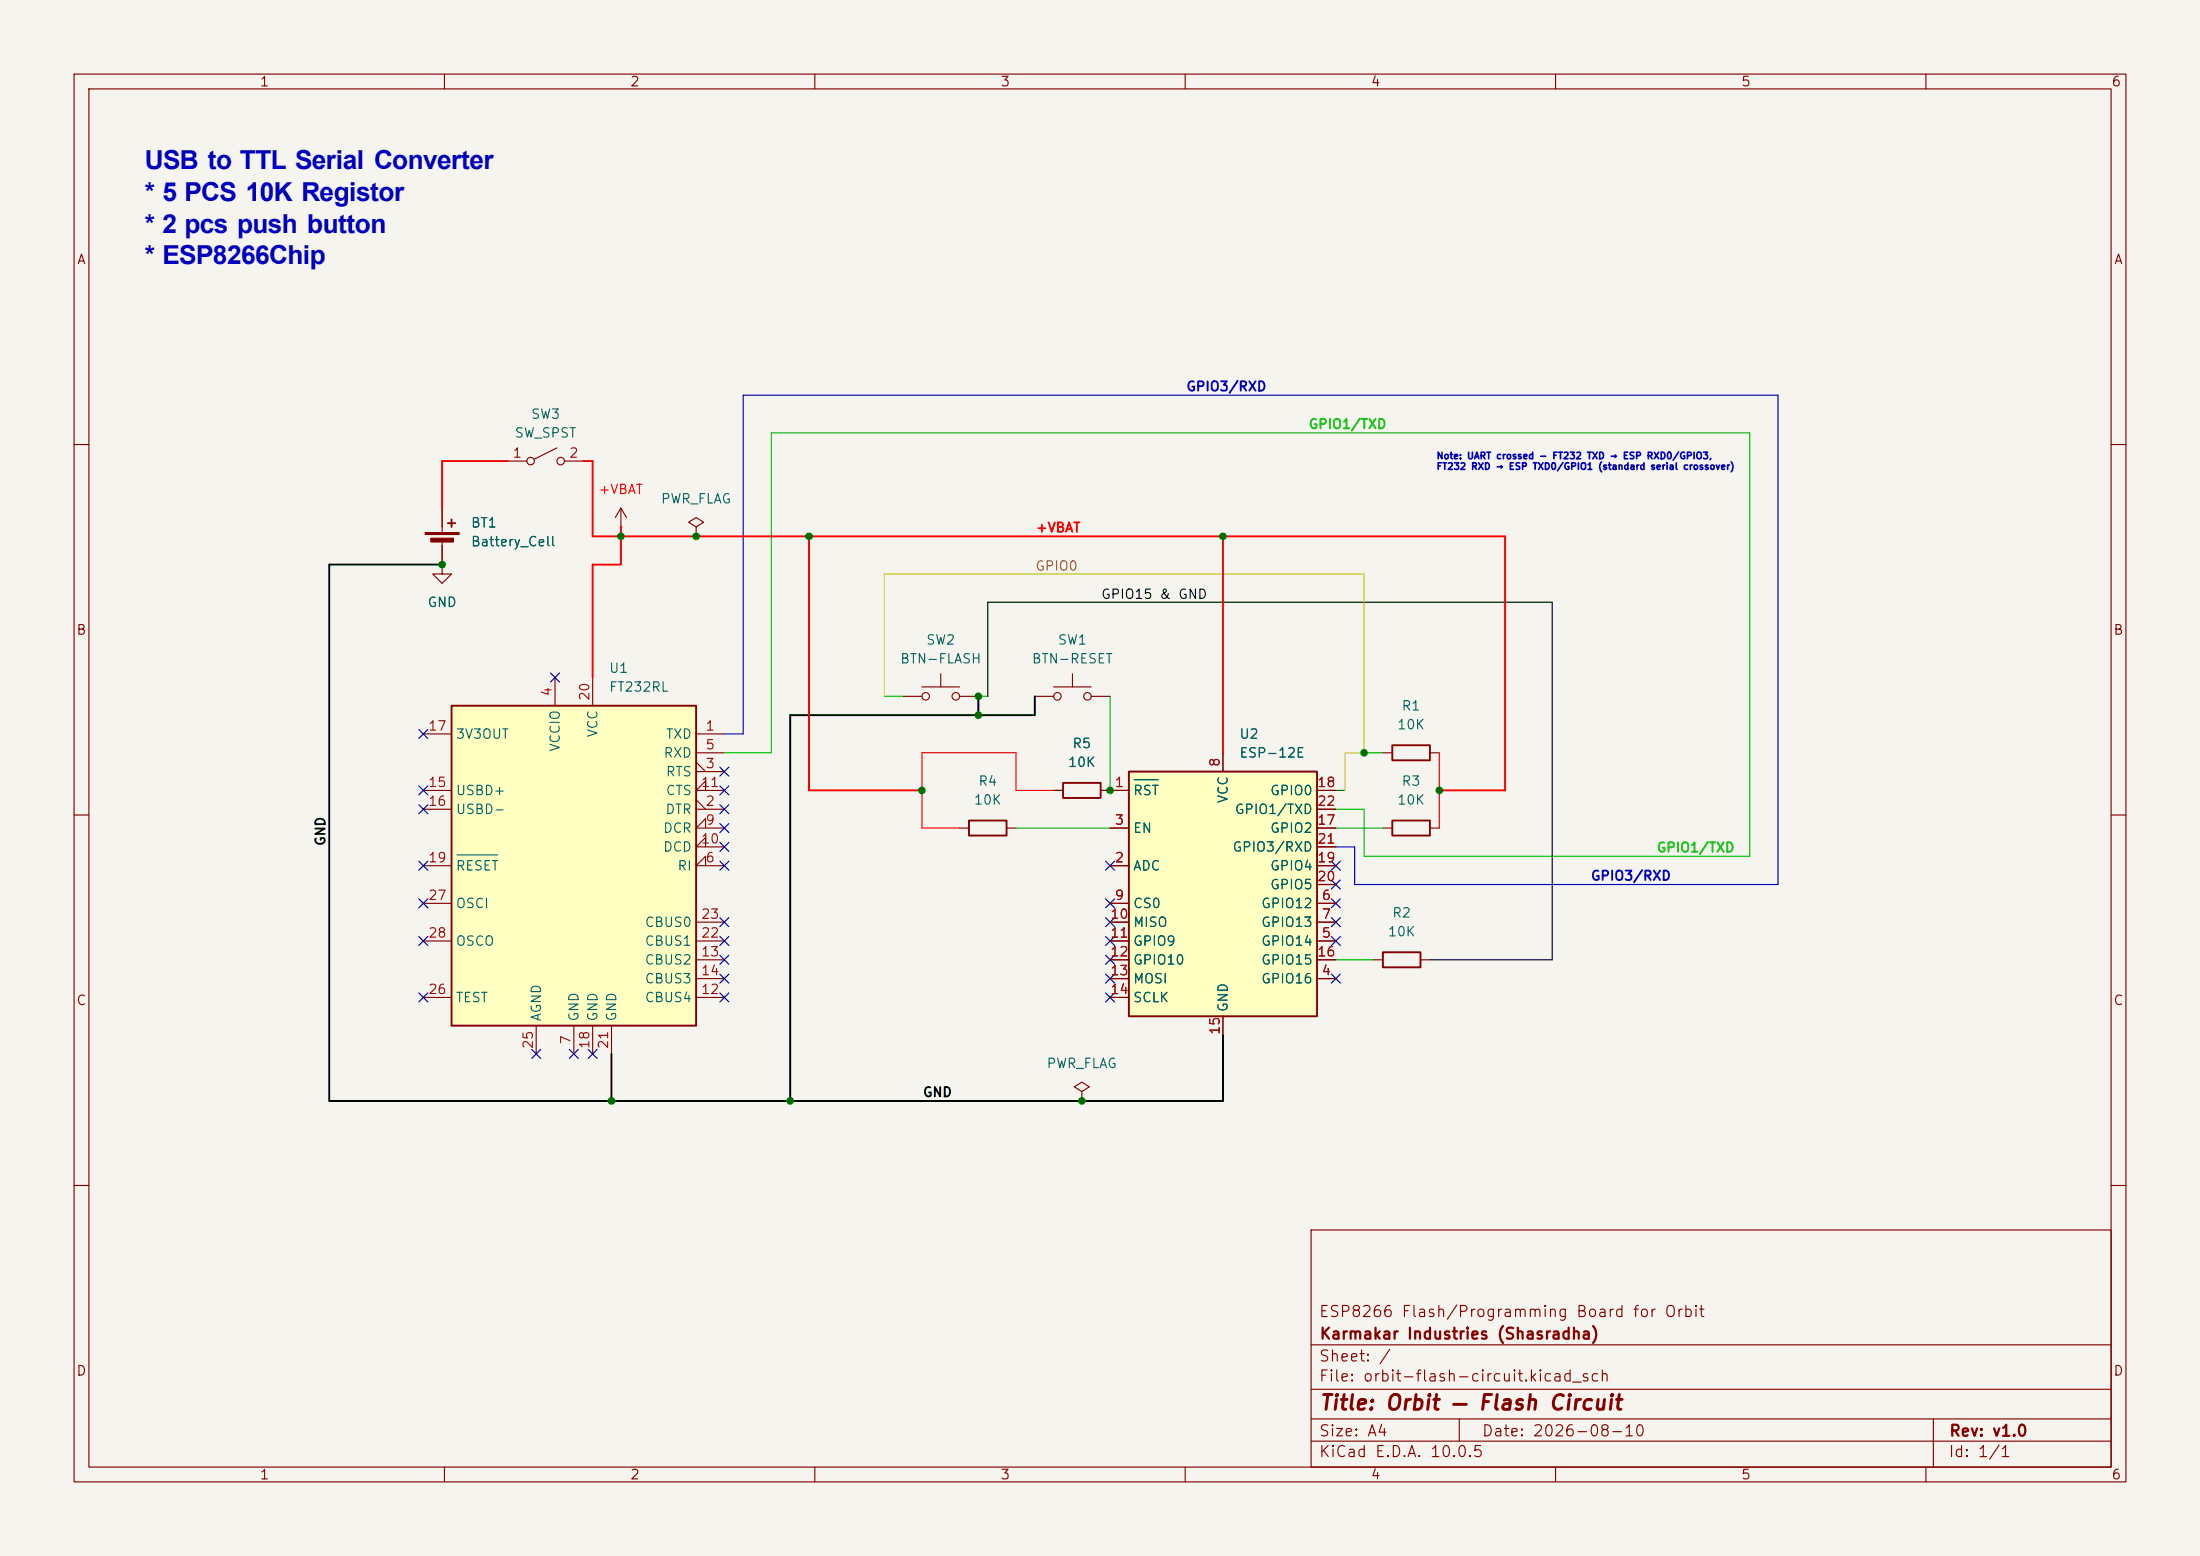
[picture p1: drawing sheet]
(kicad_sch
 (version 20260306)
 (generator "eeschema")
 (generator_version "10.0")
 (paper "A4")
 (title_block
  (title "Orbit — Flash Circuit")
  (date "2026-08-10")
  (rev "v1.0")
  (company "Karmakar Industries (Shasradha)")
  (comment 1 "ESP8266 Flash/Programming Board for Orbit"))
 (lib_symbols
  (symbol "Device:Battery_Cell"
   (pin_numbers (hide yes))
   (pin_names
    (offset 0) (hide yes)) (exclude_from_sim no) (in_bom yes) (on_board yes)
   (in_pos_files yes)
   (duplicate_pin_numbers_are_jumpers no)
   (property "Reference" "BT" (at 2.54 2.54 0) (show_name no) (do_not_autoplace no) (effects (font (size 1.27 1.27)) (justify left)))
   (property "Value" "Battery_Cell" (at 2.54 0 0) (show_name no) (do_not_autoplace no) (effects (font (size 1.27 1.27)) (justify left)))
   (property "Footprint" "" (at 0 1.524 90) (show_name no) (do_not_autoplace no) (hide yes) (effects (font (size 1.27 1.27))))
   (property "Datasheet" "" (at 0 1.524 90) (show_name no) (do_not_autoplace no) (hide yes) (effects (font (size 1.27 1.27))))
   (property "Description" "Single-cell battery" (at 0 0 0) (show_name no) (do_not_autoplace no) (hide yes) (effects (font (size 1.27 1.27))))
   (property "Sim.Device" "V" (at 0 0 0) (show_name no) (do_not_autoplace no) (hide yes) (effects (font (size 1.27 1.27))))
   (property "Sim.Type" "DC" (at 0 0 0) (show_name no) (do_not_autoplace no) (hide yes) (effects (font (size 1.27 1.27))))
   (property "Sim.Pins" "1=+ 2=-" (at 0 0 0) (show_name no) (do_not_autoplace no) (hide yes) (effects (font (size 1.27 1.27))))
   (symbol "Battery_Cell_0_1"
    (rectangle (start -2.286 1.778) (end 2.286 1.524) (stroke (width 0) (type default)) (fill (type outline)))
    (rectangle (start -1.524 1.016) (end 1.524 0.508) (stroke (width 0) (type default)) (fill (type outline)))
    (polyline (pts (xy 0 1.778) (xy 0 2.54)) (stroke (width 0) (type default)) (fill (type none)))
    (polyline (pts (xy 0 0.762) (xy 0 0)) (stroke (width 0) (type default)) (fill (type none)))
    (polyline (pts (xy 0.762 3.048) (xy 1.778 3.048)) (stroke (width 0.254) (type default)) (fill (type none)))
    (polyline (pts (xy 1.27 3.556) (xy 1.27 2.54)) (stroke (width 0.254) (type default)) (fill (type none))))
   (symbol "Battery_Cell_1_1"
    (pin passive line (at 0 5.08 270) (length 2.54) (name "+" (effects (font (size 1.27 1.27)))) (number "1" (effects (font (size 1.27 1.27)))))
    (pin passive line (at 0 -2.54 90) (length 2.54) (name "-" (effects (font (size 1.27 1.27)))) (number "2" (effects (font (size 1.27 1.27))))))
   (embedded_fonts no))
  (symbol "Device:R"
   (pin_numbers (hide yes))
   (pin_names
    (offset 0)) (exclude_from_sim no) (in_bom yes) (on_board yes)
   (in_pos_files yes)
   (duplicate_pin_numbers_are_jumpers no)
   (property "Reference" "R" (at 2.032 0 90) (show_name no) (do_not_autoplace no) (effects (font (size 1.27 1.27))))
   (property "Value" "R" (at 0 0 90) (show_name no) (do_not_autoplace no) (effects (font (size 1.27 1.27))))
   (property "Footprint" "" (at -1.778 0 90) (show_name no) (do_not_autoplace no) (hide yes) (effects (font (size 1.27 1.27))))
   (property "Datasheet" "" (at 0 0 0) (show_name no) (do_not_autoplace no) (hide yes) (effects (font (size 1.27 1.27))))
   (property "Description" "Resistor" (at 0 0 0) (show_name no) (do_not_autoplace no) (hide yes) (effects (font (size 1.27 1.27))))
   (symbol "R_0_1"
    (rectangle (start -1.016 -2.54) (end 1.016 2.54) (stroke (width 0.254) (type default)) (fill (type none))))
   (symbol "R_1_1"
    (pin passive line (at 0 3.81 270) (length 1.27) (name "" (effects (font (size 1.27 1.27)))) (number "1" (effects (font (size 1.27 1.27)))))
    (pin passive line (at 0 -3.81 90) (length 1.27) (name "" (effects (font (size 1.27 1.27)))) (number "2" (effects (font (size 1.27 1.27))))))
   (embedded_fonts no))
  (symbol "Interface_USB:FT232RL" (exclude_from_sim no) (in_bom yes) (on_board yes)
   (in_pos_files yes)
   (duplicate_pin_numbers_are_jumpers no)
   (property "Reference" "U" (at -16.51 22.86 0) (show_name no) (do_not_autoplace no) (effects (font (size 1.27 1.27)) (justify left)))
   (property "Value" "FT232RL" (at 10.16 22.86 0) (show_name no) (do_not_autoplace no) (effects (font (size 1.27 1.27)) (justify left)))
   (property "Footprint" "Package_SO:SSOP-28_5.3x10.2mm_P0.65mm" (at 27.94 -22.86 0) (show_name no) (do_not_autoplace no) (hide yes) (effects (font (size 1.27 1.27))))
   (property "Datasheet" "https://www.ftdichip.com/Support/Documents/DataSheets/ICs/DS_FT232R.pdf" (at 0 0 0) (show_name no) (do_not_autoplace no) (hide yes) (effects (font (size 1.27 1.27))))
   (property "Description" "USB to Serial Interface, SSOP-28" (at 0 0 0) (show_name no) (do_not_autoplace no) (hide yes) (effects (font (size 1.27 1.27))))
   (symbol "FT232RL_0_1"
    (rectangle (start -16.51 21.59) (end 16.51 -21.59) (stroke (width 0.254) (type default)) (fill (type background))))
   (symbol "FT232RL_1_1"
    (pin output line (at 20.32 17.78 180) (length 3.81) (name "TXD" (effects (font (size 1.27 1.27)))) (number "1" (effects (font (size 1.27 1.27)))))
    (pin output output_low (at 20.32 7.62 180) (length 3.81) (name "DTR" (effects (font (size 1.27 1.27)))) (number "2" (effects (font (size 1.27 1.27)))))
    (pin output output_low (at 20.32 12.7 180) (length 3.81) (name "RTS" (effects (font (size 1.27 1.27)))) (number "3" (effects (font (size 1.27 1.27)))))
    (pin power_in line (at -2.54 25.4 270) (length 3.81) (name "VCCIO" (effects (font (size 1.27 1.27)))) (number "4" (effects (font (size 1.27 1.27)))))
    (pin input line (at 20.32 15.24 180) (length 3.81) (name "RXD" (effects (font (size 1.27 1.27)))) (number "5" (effects (font (size 1.27 1.27)))))
    (pin input input_low (at 20.32 0 180) (length 3.81) (name "RI" (effects (font (size 1.27 1.27)))) (number "6" (effects (font (size 1.27 1.27)))))
    (pin power_in line (at 0 -25.4 90) (length 3.81) (name "GND" (effects (font (size 1.27 1.27)))) (number "7" (effects (font (size 1.27 1.27)))))
    (pin input input_low (at 20.32 5.08 180) (length 3.81) (name "DCR" (effects (font (size 1.27 1.27)))) (number "9" (effects (font (size 1.27 1.27)))))
    (pin input input_low (at 20.32 2.54 180) (length 3.81) (name "DCD" (effects (font (size 1.27 1.27)))) (number "10" (effects (font (size 1.27 1.27)))))
    (pin input input_low (at 20.32 10.16 180) (length 3.81) (name "CTS" (effects (font (size 1.27 1.27)))) (number "11" (effects (font (size 1.27 1.27)))))
    (pin bidirectional line (at 20.32 -17.78 180) (length 3.81) (name "CBUS4" (effects (font (size 1.27 1.27)))) (number "12" (effects (font (size 1.27 1.27)))))
    (pin bidirectional line (at 20.32 -12.7 180) (length 3.81) (name "CBUS2" (effects (font (size 1.27 1.27)))) (number "13" (effects (font (size 1.27 1.27)))))
    (pin bidirectional line (at 20.32 -15.24 180) (length 3.81) (name "CBUS3" (effects (font (size 1.27 1.27)))) (number "14" (effects (font (size 1.27 1.27)))))
    (pin bidirectional line (at -20.32 10.16 0) (length 3.81) (name "USBD+" (effects (font (size 1.27 1.27)))) (number "15" (effects (font (size 1.27 1.27)))))
    (pin bidirectional line (at -20.32 7.62 0) (length 3.81) (name "USBD-" (effects (font (size 1.27 1.27)))) (number "16" (effects (font (size 1.27 1.27)))))
    (pin power_out line (at -20.32 17.78 0) (length 3.81) (name "3V3OUT" (effects (font (size 1.27 1.27)))) (number "17" (effects (font (size 1.27 1.27)))))
    (pin power_in line (at 2.54 -25.4 90) (length 3.81) (name "GND" (effects (font (size 1.27 1.27)))) (number "18" (effects (font (size 1.27 1.27)))))
    (pin input line (at -20.32 0 0) (length 3.81) (name "~{RESET}" (effects (font (size 1.27 1.27)))) (number "19" (effects (font (size 1.27 1.27)))))
    (pin power_in line (at 2.54 25.4 270) (length 3.81) (name "VCC" (effects (font (size 1.27 1.27)))) (number "20" (effects (font (size 1.27 1.27)))))
    (pin power_in line (at 5.08 -25.4 90) (length 3.81) (name "GND" (effects (font (size 1.27 1.27)))) (number "21" (effects (font (size 1.27 1.27)))))
    (pin bidirectional line (at 20.32 -10.16 180) (length 3.81) (name "CBUS1" (effects (font (size 1.27 1.27)))) (number "22" (effects (font (size 1.27 1.27)))))
    (pin bidirectional line (at 20.32 -7.62 180) (length 3.81) (name "CBUS0" (effects (font (size 1.27 1.27)))) (number "23" (effects (font (size 1.27 1.27)))))
    (pin power_in line (at -5.08 -25.4 90) (length 3.81) (name "AGND" (effects (font (size 1.27 1.27)))) (number "25" (effects (font (size 1.27 1.27)))))
    (pin input line (at -20.32 -17.78 0) (length 3.81) (name "TEST" (effects (font (size 1.27 1.27)))) (number "26" (effects (font (size 1.27 1.27)))))
    (pin input line (at -20.32 -5.08 0) (length 3.81) (name "OSCI" (effects (font (size 1.27 1.27)))) (number "27" (effects (font (size 1.27 1.27)))))
    (pin output line (at -20.32 -10.16 0) (length 3.81) (name "OSCO" (effects (font (size 1.27 1.27)))) (number "28" (effects (font (size 1.27 1.27))))))
   (embedded_fonts no))
  (symbol "RF_Module:ESP-12E" (exclude_from_sim no) (in_bom yes) (on_board yes)
   (in_pos_files yes)
   (duplicate_pin_numbers_are_jumpers no)
   (property "Reference" "U" (at -12.7 19.05 0) (show_name no) (do_not_autoplace no) (effects (font (size 1.27 1.27)) (justify left)))
   (property "Value" "ESP-12E" (at 12.7 19.05 0) (show_name no) (do_not_autoplace no) (effects (font (size 1.27 1.27)) (justify right)))
   (property "Footprint" "RF_Module:ESP-12E" (at 0 0 0) (show_name no) (do_not_autoplace no) (hide yes) (effects (font (size 1.27 1.27))))
   (property "Datasheet" "http://wiki.ai-thinker.com/_media/esp8266/esp8266_series_modules_user_manual_v1.1.pdf" (at -8.89 2.54 0) (show_name no) (do_not_autoplace no) (hide yes) (effects (font (size 1.27 1.27))))
   (property "Description" "802.11 b/g/n Wi-Fi Module" (at 0 0 0) (show_name no) (do_not_autoplace no) (hide yes) (effects (font (size 1.27 1.27))))
   (symbol "ESP-12E_0_1"
    (rectangle (start -12.7 17.78) (end 12.7 -15.24) (stroke (width 0.254) (type default)) (fill (type background))))
   (symbol "ESP-12E_1_1"
    (pin input line (at -15.24 15.24 0) (length 2.54) (name "~{RST}" (effects (font (size 1.27 1.27)))) (number "1" (effects (font (size 1.27 1.27)))))
    (pin input line (at -15.24 5.08 0) (length 2.54) (name "ADC" (effects (font (size 1.27 1.27)))) (number "2" (effects (font (size 1.27 1.27)))))
    (pin input line (at -15.24 10.16 0) (length 2.54) (name "EN" (effects (font (size 1.27 1.27)))) (number "3" (effects (font (size 1.27 1.27)))))
    (pin bidirectional line (at 15.24 -10.16 180) (length 2.54) (name "GPIO16" (effects (font (size 1.27 1.27)))) (number "4" (effects (font (size 1.27 1.27)))))
    (pin bidirectional line (at 15.24 -5.08 180) (length 2.54) (name "GPIO14" (effects (font (size 1.27 1.27)))) (number "5" (effects (font (size 1.27 1.27)))))
    (pin bidirectional line (at 15.24 0 180) (length 2.54) (name "GPIO12" (effects (font (size 1.27 1.27)))) (number "6" (effects (font (size 1.27 1.27)))))
    (pin bidirectional line (at 15.24 -2.54 180) (length 2.54) (name "GPIO13" (effects (font (size 1.27 1.27)))) (number "7" (effects (font (size 1.27 1.27)))))
    (pin power_in line (at 0 20.32 270) (length 2.54) (name "VCC" (effects (font (size 1.27 1.27)))) (number "8" (effects (font (size 1.27 1.27)))))
    (pin input line (at -15.24 0 0) (length 2.54) (name "CS0" (effects (font (size 1.27 1.27)))) (number "9" (effects (font (size 1.27 1.27)))))
    (pin bidirectional line (at -15.24 -2.54 0) (length 2.54) (name "MISO" (effects (font (size 1.27 1.27)))) (number "10" (effects (font (size 1.27 1.27)))))
    (pin bidirectional line (at -15.24 -5.08 0) (length 2.54) (name "GPIO9" (effects (font (size 1.27 1.27)))) (number "11" (effects (font (size 1.27 1.27)))))
    (pin bidirectional line (at -15.24 -7.62 0) (length 2.54) (name "GPIO10" (effects (font (size 1.27 1.27)))) (number "12" (effects (font (size 1.27 1.27)))))
    (pin bidirectional line (at -15.24 -10.16 0) (length 2.54) (name "MOSI" (effects (font (size 1.27 1.27)))) (number "13" (effects (font (size 1.27 1.27)))))
    (pin bidirectional line (at -15.24 -12.7 0) (length 2.54) (name "SCLK" (effects (font (size 1.27 1.27)))) (number "14" (effects (font (size 1.27 1.27)))))
    (pin power_in line (at 0 -17.78 90) (length 2.54) (name "GND" (effects (font (size 1.27 1.27)))) (number "15" (effects (font (size 1.27 1.27)))))
    (pin bidirectional line (at 15.24 -7.62 180) (length 2.54) (name "GPIO15" (effects (font (size 1.27 1.27)))) (number "16" (effects (font (size 1.27 1.27)))))
    (pin bidirectional line (at 15.24 10.16 180) (length 2.54) (name "GPIO2" (effects (font (size 1.27 1.27)))) (number "17" (effects (font (size 1.27 1.27)))))
    (pin bidirectional line (at 15.24 15.24 180) (length 2.54) (name "GPIO0" (effects (font (size 1.27 1.27)))) (number "18" (effects (font (size 1.27 1.27)))))
    (pin bidirectional line (at 15.24 5.08 180) (length 2.54) (name "GPIO4" (effects (font (size 1.27 1.27)))) (number "19" (effects (font (size 1.27 1.27)))))
    (pin bidirectional line (at 15.24 2.54 180) (length 2.54) (name "GPIO5" (effects (font (size 1.27 1.27)))) (number "20" (effects (font (size 1.27 1.27)))))
    (pin bidirectional line (at 15.24 7.62 180) (length 2.54) (name "GPIO3/RXD" (effects (font (size 1.27 1.27)))) (number "21" (effects (font (size 1.27 1.27)))))
    (pin bidirectional line (at 15.24 12.7 180) (length 2.54) (name "GPIO1/TXD" (effects (font (size 1.27 1.27)))) (number "22" (effects (font (size 1.27 1.27))))))
   (embedded_fonts no))
  (symbol "Switch:SW_Push"
   (pin_numbers (hide yes))
   (pin_names
    (offset 1.016) (hide yes)) (exclude_from_sim no) (in_bom yes) (on_board yes)
   (in_pos_files yes)
   (duplicate_pin_numbers_are_jumpers no)
   (property "Reference" "SW" (at 1.27 2.54 0) (show_name no) (do_not_autoplace no) (effects (font (size 1.27 1.27)) (justify left)))
   (property "Value" "SW_Push" (at 0 -1.524 0) (show_name no) (do_not_autoplace no) (effects (font (size 1.27 1.27))))
   (property "Footprint" "" (at 0 5.08 0) (show_name no) (do_not_autoplace no) (hide yes) (effects (font (size 1.27 1.27))))
   (property "Datasheet" "" (at 0 5.08 0) (show_name no) (do_not_autoplace no) (hide yes) (effects (font (size 1.27 1.27))))
   (property "Description" "Push button switch, generic, two pins" (at 0 0 0) (show_name no) (do_not_autoplace no) (hide yes) (effects (font (size 1.27 1.27))))
   (symbol "SW_Push_0_1"
    (circle (center -2.032 0) (radius 0.508) (stroke (width 0) (type default)) (fill (type none)))
    (polyline (pts (xy 0 1.27) (xy 0 3.048)) (stroke (width 0) (type default)) (fill (type none)))
    (circle (center 2.032 0) (radius 0.508) (stroke (width 0) (type default)) (fill (type none)))
    (polyline (pts (xy 2.54 1.27) (xy -2.54 1.27)) (stroke (width 0) (type default)) (fill (type none)))
    (pin passive line (at -5.08 0 0) (length 2.54) (name "1" (effects (font (size 1.27 1.27)))) (number "1" (effects (font (size 1.27 1.27)))))
    (pin passive line (at 5.08 0 180) (length 2.54) (name "2" (effects (font (size 1.27 1.27)))) (number "2" (effects (font (size 1.27 1.27))))))
   (embedded_fonts no))
  (symbol "Switch:SW_SPST"
   (pin_names
    (offset 0) (hide yes)) (exclude_from_sim no) (in_bom yes) (on_board yes)
   (in_pos_files yes)
   (duplicate_pin_numbers_are_jumpers no)
   (property "Reference" "SW" (at 0 3.175 0) (show_name no) (do_not_autoplace no) (effects (font (size 1.27 1.27))))
   (property "Value" "SW_SPST" (at 0 -2.54 0) (show_name no) (do_not_autoplace no) (effects (font (size 1.27 1.27))))
   (property "Footprint" "" (at 0 0 0) (show_name no) (do_not_autoplace no) (hide yes) (effects (font (size 1.27 1.27))))
   (property "Datasheet" "" (at 0 0 0) (show_name no) (do_not_autoplace no) (hide yes) (effects (font (size 1.27 1.27))))
   (property "Description" "Single Pole Single Throw (SPST) switch" (at 0 0 0) (show_name no) (do_not_autoplace no) (hide yes) (effects (font (size 1.27 1.27))))
   (symbol "SW_SPST_0_0"
    (circle (center -2.032 0) (radius 0.508) (stroke (width 0) (type default)) (fill (type none)))
    (polyline (pts (xy -1.524 0.254) (xy 1.524 1.778)) (stroke (width 0) (type default)) (fill (type none)))
    (circle (center 2.032 0) (radius 0.508) (stroke (width 0) (type default)) (fill (type none))))
   (symbol "SW_SPST_1_1"
    (pin passive line (at -5.08 0 0) (length 2.54) (name "A" (effects (font (size 1.27 1.27)))) (number "1" (effects (font (size 1.27 1.27)))))
    (pin passive line (at 5.08 0 180) (length 2.54) (name "B" (effects (font (size 1.27 1.27)))) (number "2" (effects (font (size 1.27 1.27))))))
   (embedded_fonts no))
  (symbol "power:+3.3V"
   (power global)
   (pin_numbers (hide yes))
   (pin_names
    (offset 0) (hide yes)) (exclude_from_sim no) (in_bom yes) (on_board yes)
   (in_pos_files yes)
   (duplicate_pin_numbers_are_jumpers no)
   (property "Reference" "#PWR" (at 0 -3.81 0) (show_name no) (do_not_autoplace no) (hide yes) (effects (font (size 1.27 1.27))))
   (property "Value" "+3.3V" (at 0 3.556 0) (show_name no) (do_not_autoplace no) (effects (font (size 1.27 1.27))))
   (property "Footprint" "" (at 0 0 0) (show_name no) (do_not_autoplace no) (hide yes) (effects (font (size 1.27 1.27))))
   (property "Datasheet" "" (at 0 0 0) (show_name no) (do_not_autoplace no) (hide yes) (effects (font (size 1.27 1.27))))
   (property "Description" "Power symbol creates a global label with name \"+3.3V\"" (at 0 0 0) (show_name no) (do_not_autoplace no) (hide yes) (effects (font (size 1.27 1.27))))
   (symbol "+3.3V_0_1"
    (polyline (pts (xy -0.762 1.27) (xy 0 2.54)) (stroke (width 0) (type default)) (fill (type none)))
    (polyline (pts (xy 0 2.54) (xy 0.762 1.27)) (stroke (width 0) (type default)) (fill (type none)))
    (polyline (pts (xy 0 0) (xy 0 2.54)) (stroke (width 0) (type default)) (fill (type none))))
   (symbol "+3.3V_1_1"
    (pin power_in line (at 0 0 90) (length 0) (name "" (effects (font (size 1.27 1.27)))) (number "1" (effects (font (size 1.27 1.27))))))
   (embedded_fonts no))
  (symbol "power:GND"
   (power global)
   (pin_numbers (hide yes))
   (pin_names
    (offset 0) (hide yes)) (exclude_from_sim no) (in_bom yes) (on_board yes)
   (in_pos_files yes)
   (duplicate_pin_numbers_are_jumpers no)
   (property "Reference" "#PWR" (at 0 -6.35 0) (show_name no) (do_not_autoplace no) (hide yes) (effects (font (size 1.27 1.27))))
   (property "Value" "GND" (at 0 -3.81 0) (show_name no) (do_not_autoplace no) (effects (font (size 1.27 1.27))))
   (property "Footprint" "" (at 0 0 0) (show_name no) (do_not_autoplace no) (hide yes) (effects (font (size 1.27 1.27))))
   (property "Datasheet" "" (at 0 0 0) (show_name no) (do_not_autoplace no) (hide yes) (effects (font (size 1.27 1.27))))
   (property "Description" "Power symbol creates a global label with name \"GND\" , ground" (at 0 0 0) (show_name no) (do_not_autoplace no) (hide yes) (effects (font (size 1.27 1.27))))
   (symbol "GND_0_1"
    (polyline (pts (xy 0 0) (xy 0 -1.27) (xy 1.27 -1.27) (xy 0 -2.54) (xy -1.27 -1.27) (xy 0 -1.27)) (stroke (width 0) (type default)) (fill (type none))))
   (symbol "GND_1_1"
    (pin power_in line (at 0 0 270) (length 0) (name "" (effects (font (size 1.27 1.27)))) (number "1" (effects (font (size 1.27 1.27))))))
   (embedded_fonts no))
  (symbol "power:PWR_FLAG"
   (power global)
   (pin_numbers (hide yes))
   (pin_names
    (offset 0) (hide yes)) (exclude_from_sim no) (in_bom yes) (on_board yes)
   (in_pos_files yes)
   (duplicate_pin_numbers_are_jumpers no)
   (property "Reference" "#FLG" (at 0 1.905 0) (show_name no) (do_not_autoplace no) (hide yes) (effects (font (size 1.27 1.27))))
   (property "Value" "PWR_FLAG" (at 0 3.81 0) (show_name no) (do_not_autoplace no) (effects (font (size 1.27 1.27))))
   (property "Footprint" "" (at 0 0 0) (show_name no) (do_not_autoplace no) (hide yes) (effects (font (size 1.27 1.27))))
   (property "Datasheet" "" (at 0 0 0) (show_name no) (do_not_autoplace no) (hide yes) (effects (font (size 1.27 1.27))))
   (property "Description" "Special symbol for telling ERC where power comes from" (at 0 0 0) (show_name no) (do_not_autoplace no) (hide yes) (effects (font (size 1.27 1.27))))
   (symbol "PWR_FLAG_0_0"
    (pin power_out line (at 0 0 90) (length 0) (name "" (effects (font (size 1.27 1.27)))) (number "1" (effects (font (size 1.27 1.27))))))
   (symbol "PWR_FLAG_0_1"
    (polyline (pts (xy 0 0) (xy 0 1.27) (xy -1.016 1.905) (xy 0 2.54) (xy 1.016 1.905) (xy 0 1.27)) (stroke (width 0) (type default)) (fill (type none))))
   (embedded_fonts no)))
 (text "USB to TTL Serial Converter\n* 5 PCS 10K Registor\n* 2 pcs push button\n* ESP8266Chip"
  (exclude_from_sim no)
  (at 19.558 28.956 0)
  (effects (font
    (face "Arial") (size 2.54 2.54) (thickness 0.254)
    (bold yes)) (justify left)))
 (text "Note: UART crossed - FT232 TXD → ESP RXD0/GPIO3, \nFT232 RXD → ESP TXD0/GPIO1 (standard serial crossover)"
  (exclude_from_sim no)
  (at 193.802 62.484 0)
  (effects (font (size 0.889 0.889) (thickness 0.254)
    (bold yes)) (justify left)))
 (junction
  (at 109.22 72.39)
  (diameter 0)
  (color 0 0 0 0))
 (junction
  (at 132.08 96.52)
  (diameter 0)
  (color 0 0 0 0))
 (junction
  (at 184.15 101.6)
  (diameter 0)
  (color 0 0 0 0))
 (junction
  (at 106.68 148.59)
  (diameter 0)
  (color 0 0 0 0))
 (junction
  (at 194.31 106.68)
  (diameter 0)
  (color 0 0 0 0))
 (junction
  (at 82.55 148.59)
  (diameter 0)
  (color 0 0 0 0))
 (junction
  (at 149.86 106.68)
  (diameter 0)
  (color 0 0 0 0))
 (junction
  (at 132.08 93.98)
  (diameter 0)
  (color 0 0 0 0))
 (junction
  (at 83.82 72.39)
  (diameter 0)
  (color 0 0 0 0))
 (junction
  (at 124.46 106.68)
  (diameter 0)
  (color 0 0 0 0))
 (junction
  (at 93.98 72.39)
  (diameter 0)
  (color 0 0 0 0))
 (junction
  (at 165.1 72.39)
  (diameter 0)
  (color 0 0 0 0))
 (junction
  (at 146.05 148.59)
  (diameter 0)
  (color 0 0 0 0))
 (junction
  (at 59.69 76.2)
  (diameter 0)
  (color 0 0 0 0))
 (no_connect
  (at 74.93 91.44))
 (no_connect
  (at 180.34 127))
 (no_connect
  (at 149.86 116.84))
 (no_connect
  (at 180.34 132.08))
 (no_connect
  (at 57.15 116.84))
 (no_connect
  (at 57.15 127))
 (no_connect
  (at 97.79 104.14))
 (no_connect
  (at 72.39 142.24))
 (no_connect
  (at 57.15 109.22))
 (no_connect
  (at 57.15 134.62))
 (no_connect
  (at 97.79 106.68))
 (no_connect
  (at 97.79 132.08))
 (no_connect
  (at 180.34 124.46))
 (no_connect
  (at 180.34 116.84))
 (no_connect
  (at 97.79 127))
 (no_connect
  (at 57.15 106.68))
 (no_connect
  (at 149.86 121.92))
 (no_connect
  (at 97.79 124.46))
 (no_connect
  (at 77.47 142.24))
 (no_connect
  (at 97.79 109.22))
 (no_connect
  (at 57.15 99.06))
 (no_connect
  (at 57.15 121.92))
 (no_connect
  (at 97.79 116.84))
 (no_connect
  (at 149.86 127))
 (no_connect
  (at 149.86 124.46))
 (no_connect
  (at 149.86 129.54))
 (no_connect
  (at 80.01 142.24))
 (no_connect
  (at 97.79 134.62))
 (no_connect
  (at 97.79 111.76))
 (no_connect
  (at 97.79 114.3))
 (no_connect
  (at 180.34 119.38))
 (no_connect
  (at 180.34 121.92))
 (no_connect
  (at 149.86 134.62))
 (no_connect
  (at 97.79 129.54))
 (no_connect
  (at 149.86 132.08))
 (wire
  (pts (xy 194.31 101.6) (xy 194.31 106.68))
  (stroke (width 0) (type default) (color 255 0 0 1)))
 (wire
  (pts (xy 83.82 76.2) (xy 83.82 72.39))
  (stroke (width 0.254) (type default) (color 255 0 0 1)))
 (wire
  (pts (xy 184.15 101.6) (xy 186.69 101.6))
  (stroke (width 0) (type default)))
 (wire
  (pts (xy 132.08 93.98) (xy 132.08 96.52))
  (stroke (width 0.254) (type default) (color 0 0 0 1)))
 (wire
  (pts (xy 193.04 129.54) (xy 209.55 129.54))
  (stroke (width 0) (type default) (color 0 0 0 1)))
 (wire
  (pts (xy 165.1 148.59) (xy 146.05 148.59))
  (stroke (width 0.254) (type default) (color 0 0 0 1)))
 (wire
  (pts (xy 59.69 68.58) (xy 59.69 62.23))
  (stroke (width 0.254) (type default) (color 255 0 0 1)))
 (wire
  (pts (xy 181.61 101.6) (xy 181.61 106.68))
  (stroke (width 0) (type default) (color 194 194 0 1)))
 (wire
  (pts (xy 59.69 62.23) (xy 68.58 62.23))
  (stroke (width 0.254) (type default) (color 255 0 0 1)))
 (wire
  (pts (xy 124.46 106.68) (xy 124.46 111.76))
  (stroke (width 0) (type default) (color 255 0 0 1)))
 (wire
  (pts (xy 119.38 93.98) (xy 119.38 77.47))
  (stroke (width 0) (type default) (color 194 194 0 1)))
 (wire
  (pts (xy 133.35 81.28) (xy 133.35 93.98))
  (stroke (width 0) (type default) (color 0 0 0 1)))
 (wire
  (pts (xy 240.03 53.34) (xy 240.03 119.38))
  (stroke (width 0) (type default) (color 0 0 194 1)))
 (wire
  (pts (xy 194.31 106.68) (xy 194.31 111.76))
  (stroke (width 0) (type default) (color 255 0 0 1)))
 (wire
  (pts (xy 137.16 101.6) (xy 124.46 101.6))
  (stroke (width 0) (type default) (color 255 0 0 1)))
 (wire
  (pts (xy 184.15 115.57) (xy 236.22 115.57))
  (stroke (width 0) (type default) (color 0 194 0 1)))
 (wire
  (pts (xy 97.79 101.6) (xy 104.14 101.6))
  (stroke (width 0) (type default) (color 0 194 0 1)))
 (wire
  (pts (xy 184.15 77.47) (xy 184.15 101.6))
  (stroke (width 0) (type default) (color 194 194 0 1)))
 (wire
  (pts (xy 80.01 76.2) (xy 83.82 76.2))
  (stroke (width 0.254) (type default) (color 255 0 0 1)))
 (wire
  (pts (xy 137.16 106.68) (xy 137.16 101.6))
  (stroke (width 0) (type default) (color 255 0 0 1)))
 (wire
  (pts (xy 100.33 99.06) (xy 100.33 53.34))
  (stroke (width 0) (type default) (color 0 0 194 1)))
 (wire
  (pts (xy 80.01 62.23) (xy 78.74 62.23))
  (stroke (width 0.254) (type default) (color 255 0 0 1)))
 (wire
  (pts (xy 203.2 72.39) (xy 203.2 106.68))
  (stroke (width 0.254) (type default) (color 255 0 0 1)))
 (wire
  (pts (xy 121.92 93.98) (xy 119.38 93.98))
  (stroke (width 0) (type default)))
 (wire
  (pts (xy 80.01 91.44) (xy 80.01 76.2))
  (stroke (width 0.254) (type default) (color 255 0 0 1)))
 (wire
  (pts (xy 109.22 106.68) (xy 124.46 106.68))
  (stroke (width 0.254) (type default) (color 255 0 0 1)))
 (wire
  (pts (xy 106.68 96.52) (xy 132.08 96.52))
  (stroke (width 0.254) (type default) (color 0 0 0 1)))
 (wire
  (pts (xy 181.61 106.68) (xy 180.34 106.68))
  (stroke (width 0) (type default)))
 (wire
  (pts (xy 184.15 109.22) (xy 180.34 109.22))
  (stroke (width 0) (type default) (color 0 194 0 1)))
 (wire
  (pts (xy 83.82 72.39) (xy 83.82 71.12))
  (stroke (width 0.254) (type default) (color 255 0 0 1)))
 (wire
  (pts (xy 83.82 72.39) (xy 93.98 72.39))
  (stroke (width 0.254) (type default) (color 255 0 0 1)))
 (wire
  (pts (xy 181.61 101.6) (xy 184.15 101.6))
  (stroke (width 0) (type default) (color 194 194 0 1)))
 (wire
  (pts (xy 165.1 72.39) (xy 203.2 72.39))
  (stroke (width 0.254) (type default) (color 255 0 0 1)))
 (wire
  (pts (xy 44.45 76.2) (xy 59.69 76.2))
  (stroke (width 0.254) (type default) (color 0 0 0 1)))
 (wire
  (pts (xy 182.88 119.38) (xy 182.88 114.3))
  (stroke (width 0) (type default) (color 0 0 194 1)))
 (wire
  (pts (xy 106.68 96.52) (xy 106.68 148.59))
  (stroke (width 0.254) (type default) (color 0 0 0 1)))
 (wire
  (pts (xy 180.34 129.54) (xy 185.42 129.54))
  (stroke (width 0) (type default)))
 (wire
  (pts (xy 146.05 148.59) (xy 106.68 148.59))
  (stroke (width 0.254) (type default) (color 0 0 0 1)))
 (wire
  (pts (xy 137.16 111.76) (xy 149.86 111.76))
  (stroke (width 0) (type default)))
 (wire
  (pts (xy 240.03 119.38) (xy 182.88 119.38))
  (stroke (width 0) (type default) (color 0 0 194 1)))
 (wire
  (pts (xy 82.55 148.59) (xy 106.68 148.59))
  (stroke (width 0.254) (type default) (color 0 0 0 1)))
 (wire
  (pts (xy 182.88 114.3) (xy 180.34 114.3))
  (stroke (width 0) (type default) (color 0 0 194 1)))
 (wire
  (pts (xy 142.24 106.68) (xy 137.16 106.68))
  (stroke (width 0) (type default) (color 255 0 0 1)))
 (wire
  (pts (xy 109.22 72.39) (xy 165.1 72.39))
  (stroke (width 0.254) (type default) (color 255 0 0 1)))
 (wire
  (pts (xy 97.79 99.06) (xy 100.33 99.06))
  (stroke (width 0) (type default) (color 0 0 194 1)))
 (wire
  (pts (xy 133.35 81.28) (xy 209.55 81.28))
  (stroke (width 0) (type default) (color 0 0 0 1)))
 (wire
  (pts (xy 82.55 148.59) (xy 44.45 148.59))
  (stroke (width 0.254) (type default) (color 0 0 0 1)))
 (wire
  (pts (xy 165.1 72.39) (xy 165.1 101.6))
  (stroke (width 0.254) (type default) (color 255 0 0 1)))
 (wire
  (pts (xy 124.46 111.76) (xy 129.54 111.76))
  (stroke (width 0) (type default) (color 255 0 0 1)))
 (wire
  (pts (xy 149.86 93.98) (xy 149.86 106.68))
  (stroke (width 0) (type default)))
 (wire
  (pts (xy 119.38 77.47) (xy 184.15 77.47))
  (stroke (width 0) (type default) (color 194 194 0 1)))
 (wire
  (pts (xy 184.15 115.57) (xy 184.15 109.22))
  (stroke (width 0) (type default) (color 0 194 0 1)))
 (wire
  (pts (xy 236.22 58.42) (xy 236.22 115.57))
  (stroke (width 0) (type default) (color 0 194 0 1)))
 (wire
  (pts (xy 133.35 93.98) (xy 132.08 93.98))
  (stroke (width 0) (type default)))
 (wire
  (pts (xy 80.01 72.39) (xy 83.82 72.39))
  (stroke (width 0.254) (type default) (color 255 0 0 1)))
 (wire
  (pts (xy 124.46 101.6) (xy 124.46 106.68))
  (stroke (width 0) (type default) (color 255 0 0 1)))
 (wire
  (pts (xy 109.22 72.39) (xy 109.22 106.68))
  (stroke (width 0.254) (type default) (color 255 0 0 1)))
 (wire
  (pts (xy 209.55 129.54) (xy 209.55 81.28))
  (stroke (width 0) (type default) (color 0 0 0 1)))
 (wire
  (pts (xy 82.55 142.24) (xy 82.55 148.59))
  (stroke (width 0.254) (type default) (color 0 0 0 1)))
 (wire
  (pts (xy 132.08 96.52) (xy 139.7 96.52))
  (stroke (width 0.254) (type default) (color 0 0 0 1)))
 (wire
  (pts (xy 194.31 106.68) (xy 203.2 106.68))
  (stroke (width 0.254) (type default) (color 255 0 0 1)))
 (wire
  (pts (xy 100.33 53.34) (xy 240.03 53.34))
  (stroke (width 0) (type default) (color 0 0 194 1)))
 (wire
  (pts (xy 165.1 139.7) (xy 165.1 148.59))
  (stroke (width 0.254) (type default) (color 0 0 0 1)))
 (wire
  (pts (xy 93.98 72.39) (xy 109.22 72.39))
  (stroke (width 0.254) (type default) (color 255 0 0 1)))
 (wire
  (pts (xy 139.7 96.52) (xy 139.7 93.98))
  (stroke (width 0.254) (type default) (color 0 0 0 1)))
 (wire
  (pts (xy 104.14 58.42) (xy 236.22 58.42))
  (stroke (width 0) (type default) (color 0 194 0 1)))
 (wire
  (pts (xy 104.14 101.6) (xy 104.14 58.42))
  (stroke (width 0) (type default) (color 0 194 0 1)))
 (wire
  (pts (xy 44.45 148.59) (xy 44.45 76.2))
  (stroke (width 0.254) (type default) (color 0 0 0 1)))
 (wire
  (pts (xy 80.01 62.23) (xy 80.01 72.39))
  (stroke (width 0.254) (type default) (color 255 0 0 1)))
 (wire
  (pts (xy 180.34 111.76) (xy 186.69 111.76))
  (stroke (width 0) (type default)))
 (label "GND"
  (at 44.45 114.3 90)
  (effects (font (size 1.27 1.27) (thickness 0.254)
    (bold yes)) (justify left bottom)))
 (label "+VBAT"
  (at 139.7 72.39 0)
  (effects (font (size 1.27 1.27) (thickness 0.254)
    (bold yes) (color 255 0 0 1)) (justify left bottom)))
 (label "GND"
  (at 124.46 148.59 0)
  (effects (font (size 1.27 1.27) (thickness 0.254)
    (bold yes)) (justify left bottom)))
 (label "GPIO1{slash}TXD"
  (at 223.52 115.57 0)
  (effects (font (size 1.27 1.27) (thickness 0.254)
    (bold yes) (color 0 194 0 1)) (justify left bottom)))
 (label "GPIO3{slash}RXD"
  (at 214.63 119.38 0)
  (effects (font (size 1.27 1.27) (thickness 0.254)
    (bold yes) (color 0 0 194 1)) (justify left bottom)))
 (label "GPIO0"
  (at 139.7 77.47 0)
  (effects (font (size 1.27 1.27) (color 132 132 0 1)) (justify left bottom)))
 (label "GPIO1{slash}TXD"
  (at 176.53 58.42 0)
  (effects (font (size 1.27 1.27) (thickness 0.254)
    (bold yes) (color 0 194 0 1)) (justify left bottom)))
 (label "GPIO15 & GND"
  (at 148.59 81.28 0)
  (effects (font (size 1.27 1.27)) (justify left bottom)))
 (label "GPIO3{slash}RXD"
  (at 160.02 53.34 0)
  (effects (font (size 1.27 1.27) (thickness 0.254)
    (bold yes) (color 0 0 194 1)) (justify left bottom)))
 (symbol
  (lib_id "Device:R")
  (at 190.5 101.6 90)
  (unit 1)
  (body_style 1)
  (exclude_from_sim no)
  (in_bom yes)
  (on_board yes)
  (in_pos_files yes)
  (dnp no)
  (fields_autoplaced yes)
  (property "Reference" "R1" (at 190.5 95.25 90) (show_name no) (do_not_autoplace no) (effects (font (size 1.27 1.27))))
  (property "Value" "10K" (at 190.5 97.79 90) (show_name no) (do_not_autoplace no) (effects (font (size 1.27 1.27))))
  (property "Footprint" "" (at 190.5 103.378 90) (hide yes) (show_name no) (do_not_autoplace no) (effects (font (size 1.27 1.27))))
  (property "Datasheet" "" (at 190.5 101.6 0) (hide yes) (show_name no) (do_not_autoplace no) (effects (font (size 1.27 1.27))))
  (property "Description" "Resistor" (at 190.5 101.6 0) (hide yes) (show_name no) (do_not_autoplace no) (effects (font (size 1.27 1.27))))
  (pin "1")
  (pin "2"))
 (symbol
  (lib_id "power:+3.3V")
  (at 83.82 71.12 0)
  (unit 1)
  (body_style 1)
  (exclude_from_sim no)
  (in_bom yes)
  (on_board yes)
  (in_pos_files yes)
  (dnp no)
  (fields_autoplaced yes)
  (property "Reference" "#PWR01" (at 83.82 74.93 0) (hide yes) (show_name no) (do_not_autoplace no) (effects (font (size 1.27 1.27))))
  (property "Value" "+VBAT" (at 83.82 66.04 0) (show_name no) (do_not_autoplace no) (effects (font (size 1.27 1.27) (color 255 0 0 1))))
  (property "Footprint" "" (at 83.82 71.12 0) (hide yes) (show_name no) (do_not_autoplace no) (effects (font (size 1.27 1.27))))
  (property "Datasheet" "" (at 83.82 71.12 0) (hide yes) (show_name no) (do_not_autoplace no) (effects (font (size 1.27 1.27))))
  (property "Description" "Power symbol creates a global label with name \"+3.3V\"" (at 83.82 71.12 0) (hide yes) (show_name no) (do_not_autoplace no) (effects (font (size 1.27 1.27))))
  (pin "1"))
 (symbol
  (lib_id "Device:R")
  (at 146.05 106.68 90)
  (unit 1)
  (body_style 1)
  (exclude_from_sim no)
  (in_bom yes)
  (on_board yes)
  (in_pos_files yes)
  (dnp no)
  (fields_autoplaced yes)
  (property "Reference" "R5" (at 146.05 100.33 90) (show_name no) (do_not_autoplace no) (effects (font (size 1.27 1.27))))
  (property "Value" "10K" (at 146.05 102.87 90) (show_name no) (do_not_autoplace no) (effects (font (size 1.27 1.27))))
  (property "Footprint" "" (at 146.05 108.458 90) (hide yes) (show_name no) (do_not_autoplace no) (effects (font (size 1.27 1.27))))
  (property "Datasheet" "" (at 146.05 106.68 0) (hide yes) (show_name no) (do_not_autoplace no) (effects (font (size 1.27 1.27))))
  (property "Description" "Resistor" (at 146.05 106.68 0) (hide yes) (show_name no) (do_not_autoplace no) (effects (font (size 1.27 1.27))))
  (pin "1")
  (pin "2"))
 (symbol
  (lib_id "power:PWR_FLAG")
  (at 93.98 72.39 0)
  (unit 1)
  (body_style 1)
  (exclude_from_sim no)
  (in_bom yes)
  (on_board yes)
  (in_pos_files yes)
  (dnp no)
  (fields_autoplaced yes)
  (property "Reference" "#FLG02" (at 93.98 70.485 0) (hide yes) (show_name no) (do_not_autoplace no) (effects (font (size 1.27 1.27))))
  (property "Value" "PWR_FLAG" (at 93.98 67.31 0) (show_name no) (do_not_autoplace no) (effects (font (size 1.27 1.27))))
  (property "Footprint" "" (at 93.98 72.39 0) (hide yes) (show_name no) (do_not_autoplace no) (effects (font (size 1.27 1.27))))
  (property "Datasheet" "" (at 93.98 72.39 0) (hide yes) (show_name no) (do_not_autoplace no) (effects (font (size 1.27 1.27))))
  (property "Description" "Special symbol for telling ERC where power comes from" (at 93.98 72.39 0) (hide yes) (show_name no) (do_not_autoplace no) (effects (font (size 1.27 1.27))))
  (pin "1"))
 (symbol
  (lib_id "Device:R")
  (at 133.35 111.76 270)
  (unit 1)
  (body_style 1)
  (exclude_from_sim no)
  (in_bom yes)
  (on_board yes)
  (in_pos_files yes)
  (dnp no)
  (fields_autoplaced yes)
  (property "Reference" "R4" (at 133.35 105.41 90) (show_name no) (do_not_autoplace no) (effects (font (size 1.27 1.27))))
  (property "Value" "10K" (at 133.35 107.95 90) (show_name no) (do_not_autoplace no) (effects (font (size 1.27 1.27))))
  (property "Footprint" "" (at 133.35 109.982 90) (hide yes) (show_name no) (do_not_autoplace no) (effects (font (size 1.27 1.27))))
  (property "Datasheet" "" (at 133.35 111.76 0) (hide yes) (show_name no) (do_not_autoplace no) (effects (font (size 1.27 1.27))))
  (property "Description" "Resistor" (at 133.35 111.76 0) (hide yes) (show_name no) (do_not_autoplace no) (effects (font (size 1.27 1.27))))
  (pin "1")
  (pin "2"))
 (symbol
  (lib_id "RF_Module:ESP-12E")
  (at 165.1 121.92 0)
  (unit 1)
  (body_style 1)
  (exclude_from_sim no)
  (in_bom yes)
  (on_board yes)
  (in_pos_files yes)
  (dnp no)
  (fields_autoplaced yes)
  (property "Reference" "U2" (at 167.2433 99.06 0) (show_name no) (do_not_autoplace no) (effects (font (size 1.27 1.27)) (justify left)))
  (property "Value" "ESP-12E" (at 167.2433 101.6 0) (show_name no) (do_not_autoplace no) (effects (font (size 1.27 1.27)) (justify left)))
  (property "Footprint" "RF_Module:ESP-12E" (at 165.1 121.92 0) (hide yes) (show_name no) (do_not_autoplace no) (effects (font (size 1.27 1.27))))
  (property "Datasheet" "http://wiki.ai-thinker.com/_media/esp8266/esp8266_series_modules_user_manual_v1.1.pdf" (at 156.21 119.38 0) (hide yes) (show_name no) (do_not_autoplace no) (effects (font (size 1.27 1.27))))
  (property "Description" "802.11 b/g/n Wi-Fi Module" (at 165.1 121.92 0) (hide yes) (show_name no) (do_not_autoplace no) (effects (font (size 1.27 1.27))))
  (pin "20")
  (pin "22")
  (pin "1")
  (pin "17")
  (pin "11")
  (pin "19")
  (pin "3")
  (pin "6")
  (pin "9")
  (pin "5")
  (pin "2")
  (pin "7")
  (pin "8")
  (pin "10")
  (pin "12")
  (pin "13")
  (pin "4")
  (pin "15")
  (pin "14")
  (pin "16")
  (pin "18")
  (pin "21"))
 (symbol
  (lib_id "Switch:SW_SPST")
  (at 73.66 62.23 0)
  (unit 1)
  (body_style 1)
  (exclude_from_sim no)
  (in_bom yes)
  (on_board yes)
  (in_pos_files yes)
  (dnp no)
  (fields_autoplaced yes)
  (property "Reference" "SW3" (at 73.66 55.88 0) (show_name no) (do_not_autoplace no) (effects (font (size 1.27 1.27))))
  (property "Value" "SW_SPST" (at 73.66 58.42 0) (show_name no) (do_not_autoplace no) (effects (font (size 1.27 1.27))))
  (property "Footprint" "" (at 73.66 62.23 0) (hide yes) (show_name no) (do_not_autoplace no) (effects (font (size 1.27 1.27))))
  (property "Datasheet" "" (at 73.66 62.23 0) (hide yes) (show_name no) (do_not_autoplace no) (effects (font (size 1.27 1.27))))
  (property "Description" "Single Pole Single Throw (SPST) switch" (at 73.66 62.23 0) (hide yes) (show_name no) (do_not_autoplace no) (effects (font (size 1.27 1.27))))
  (pin "1")
  (pin "2"))
 (symbol
  (lib_id "Device:R")
  (at 189.23 129.54 270)
  (unit 1)
  (body_style 1)
  (exclude_from_sim no)
  (in_bom yes)
  (on_board yes)
  (in_pos_files yes)
  (dnp no)
  (fields_autoplaced yes)
  (property "Reference" "R2" (at 189.23 123.19 90) (show_name no) (do_not_autoplace no) (effects (font (size 1.27 1.27))))
  (property "Value" "10K" (at 189.23 125.73 90) (show_name no) (do_not_autoplace no) (effects (font (size 1.27 1.27))))
  (property "Footprint" "" (at 189.23 127.762 90) (hide yes) (show_name no) (do_not_autoplace no) (effects (font (size 1.27 1.27))))
  (property "Datasheet" "" (at 189.23 129.54 0) (hide yes) (show_name no) (do_not_autoplace no) (effects (font (size 1.27 1.27))))
  (property "Description" "Resistor" (at 189.23 129.54 0) (hide yes) (show_name no) (do_not_autoplace no) (effects (font (size 1.27 1.27))))
  (pin "1")
  (pin "2"))
 (symbol
  (lib_id "Switch:SW_Push")
  (at 144.78 93.98 0)
  (unit 1)
  (body_style 1)
  (exclude_from_sim no)
  (in_bom yes)
  (on_board yes)
  (in_pos_files yes)
  (dnp no)
  (fields_autoplaced yes)
  (property "Reference" "SW1" (at 144.78 86.36 0) (show_name no) (do_not_autoplace no) (effects (font (size 1.27 1.27))))
  (property "Value" "BTN-RESET" (at 144.78 88.9 0) (show_name no) (do_not_autoplace no) (effects (font (size 1.27 1.27))))
  (property "Footprint" "" (at 144.78 88.9 0) (hide yes) (show_name no) (do_not_autoplace no) (effects (font (size 1.27 1.27))))
  (property "Datasheet" "" (at 144.78 88.9 0) (hide yes) (show_name no) (do_not_autoplace no) (effects (font (size 1.27 1.27))))
  (property "Description" "Push button switch, generic, two pins" (at 144.78 93.98 0) (hide yes) (show_name no) (do_not_autoplace no) (effects (font (size 1.27 1.27))))
  (pin "2")
  (pin "1"))
 (symbol
  (lib_id "power:PWR_FLAG")
  (at 146.05 148.59 0)
  (unit 1)
  (body_style 1)
  (exclude_from_sim no)
  (in_bom yes)
  (on_board yes)
  (in_pos_files yes)
  (dnp no)
  (fields_autoplaced yes)
  (property "Reference" "#FLG01" (at 146.05 146.685 0) (hide yes) (show_name no) (do_not_autoplace no) (effects (font (size 1.27 1.27))))
  (property "Value" "PWR_FLAG" (at 146.05 143.51 0) (show_name no) (do_not_autoplace no) (effects (font (size 1.27 1.27))))
  (property "Footprint" "" (at 146.05 148.59 0) (hide yes) (show_name no) (do_not_autoplace no) (effects (font (size 1.27 1.27))))
  (property "Datasheet" "" (at 146.05 148.59 0) (hide yes) (show_name no) (do_not_autoplace no) (effects (font (size 1.27 1.27))))
  (property "Description" "Special symbol for telling ERC where power comes from" (at 146.05 148.59 0) (hide yes) (show_name no) (do_not_autoplace no) (effects (font (size 1.27 1.27))))
  (pin "1"))
 (symbol
  (lib_id "power:GND")
  (at 59.69 76.2 0)
  (unit 1)
  (body_style 1)
  (exclude_from_sim no)
  (in_bom yes)
  (on_board yes)
  (in_pos_files yes)
  (dnp no)
  (fields_autoplaced yes)
  (property "Reference" "#PWR02" (at 59.69 82.55 0) (hide yes) (show_name no) (do_not_autoplace no) (effects (font (size 1.27 1.27))))
  (property "Value" "GND" (at 59.69 81.28 0) (show_name no) (do_not_autoplace no) (effects (font (size 1.27 1.27))))
  (property "Footprint" "" (at 59.69 76.2 0) (hide yes) (show_name no) (do_not_autoplace no) (effects (font (size 1.27 1.27))))
  (property "Datasheet" "" (at 59.69 76.2 0) (hide yes) (show_name no) (do_not_autoplace no) (effects (font (size 1.27 1.27))))
  (property "Description" "Power symbol creates a global label with name \"GND\" , ground" (at 59.69 76.2 0) (hide yes) (show_name no) (do_not_autoplace no) (effects (font (size 1.27 1.27))))
  (pin "1"))
 (symbol
  (lib_id "Device:R")
  (at 190.5 111.76 90)
  (unit 1)
  (body_style 1)
  (exclude_from_sim no)
  (in_bom yes)
  (on_board yes)
  (in_pos_files yes)
  (dnp no)
  (fields_autoplaced yes)
  (property "Reference" "R3" (at 190.5 105.41 90) (show_name no) (do_not_autoplace no) (effects (font (size 1.27 1.27))))
  (property "Value" "10K" (at 190.5 107.95 90) (show_name no) (do_not_autoplace no) (effects (font (size 1.27 1.27))))
  (property "Footprint" "" (at 190.5 113.538 90) (hide yes) (show_name no) (do_not_autoplace no) (effects (font (size 1.27 1.27))))
  (property "Datasheet" "" (at 190.5 111.76 0) (hide yes) (show_name no) (do_not_autoplace no) (effects (font (size 1.27 1.27))))
  (property "Description" "Resistor" (at 190.5 111.76 0) (hide yes) (show_name no) (do_not_autoplace no) (effects (font (size 1.27 1.27))))
  (pin "1")
  (pin "2"))
 (symbol
  (lib_id "Interface_USB:FT232RL")
  (at 77.47 116.84 0)
  (unit 1)
  (body_style 1)
  (exclude_from_sim no)
  (in_bom yes)
  (on_board yes)
  (in_pos_files yes)
  (dnp no)
  (fields_autoplaced yes)
  (property "Reference" "U1" (at 82.1533 90.17 0) (show_name no) (do_not_autoplace no) (effects (font (size 1.27 1.27)) (justify left)))
  (property "Value" "FT232RL" (at 82.1533 92.71 0) (show_name no) (do_not_autoplace no) (effects (font (size 1.27 1.27)) (justify left)))
  (property "Footprint" "Package_SO:SSOP-28_5.3x10.2mm_P0.65mm" (at 105.41 139.7 0) (hide yes) (show_name no) (do_not_autoplace no) (effects (font (size 1.27 1.27))))
  (property "Datasheet" "https://www.ftdichip.com/Support/Documents/DataSheets/ICs/DS_FT232R.pdf" (at 77.47 116.84 0) (hide yes) (show_name no) (do_not_autoplace no) (effects (font (size 1.27 1.27))))
  (property "Description" "USB to Serial Interface, SSOP-28" (at 77.47 116.84 0) (hide yes) (show_name no) (do_not_autoplace no) (effects (font (size 1.27 1.27))))
  (pin "18")
  (pin "5")
  (pin "9")
  (pin "10")
  (pin "1")
  (pin "3")
  (pin "11")
  (pin "7")
  (pin "12")
  (pin "6")
  (pin "14")
  (pin "4")
  (pin "13")
  (pin "2")
  (pin "15")
  (pin "16")
  (pin "17")
  (pin "22")
  (pin "23")
  (pin "28")
  (pin "19")
  (pin "26")
  (pin "21")
  (pin "25")
  (pin "27")
  (pin "20"))
 (symbol
  (lib_id "Switch:SW_Push")
  (at 127 93.98 0)
  (unit 1)
  (body_style 1)
  (exclude_from_sim no)
  (in_bom yes)
  (on_board yes)
  (in_pos_files yes)
  (dnp no)
  (fields_autoplaced yes)
  (property "Reference" "SW2" (at 127 86.36 0) (show_name no) (do_not_autoplace no) (effects (font (size 1.27 1.27))))
  (property "Value" "BTN-FLASH" (at 127 88.9 0) (show_name no) (do_not_autoplace no) (effects (font (size 1.27 1.27))))
  (property "Footprint" "" (at 127 88.9 0) (hide yes) (show_name no) (do_not_autoplace no) (effects (font (size 1.27 1.27))))
  (property "Datasheet" "" (at 127 88.9 0) (hide yes) (show_name no) (do_not_autoplace no) (effects (font (size 1.27 1.27))))
  (property "Description" "Push button switch, generic, two pins" (at 127 93.98 0) (hide yes) (show_name no) (do_not_autoplace no) (effects (font (size 1.27 1.27))))
  (pin "2")
  (pin "1"))
 (symbol
  (lib_id "Device:Battery_Cell")
  (at 59.69 73.66 0)
  (unit 1)
  (body_style 1)
  (exclude_from_sim no)
  (in_bom yes)
  (on_board yes)
  (in_pos_files yes)
  (dnp no)
  (fields_autoplaced yes)
  (property "Reference" "BT1" (at 63.5 70.5484 0) (show_name no) (do_not_autoplace no) (effects (font (size 1.27 1.27)) (justify left)))
  (property "Value" "Battery_Cell" (at 63.5 73.0884 0) (show_name no) (do_not_autoplace no) (effects (font (size 1.27 1.27)) (justify left)))
  (property "Footprint" "" (at 59.69 72.136 90) (hide yes) (show_name no) (do_not_autoplace no) (effects (font (size 1.27 1.27))))
  (property "Datasheet" "" (at 59.69 72.136 90) (hide yes) (show_name no) (do_not_autoplace no) (effects (font (size 1.27 1.27))))
  (property "Description" "Single-cell battery" (at 59.69 73.66 0) (hide yes) (show_name no) (do_not_autoplace no) (effects (font (size 1.27 1.27))))
  (property "Sim.Device" "V" (at 59.69 73.66 0) (hide yes) (show_name no) (do_not_autoplace no) (effects (font (size 1.27 1.27))))
  (property "Sim.Type" "DC" (at 59.69 73.66 0) (hide yes) (show_name no) (do_not_autoplace no) (effects (font (size 1.27 1.27))))
  (property "Sim.Pins" "1=+ 2=-" (at 59.69 73.66 0) (hide yes) (show_name no) (do_not_autoplace no) (effects (font (size 1.27 1.27))))
  (pin "2")
  (pin "1"))
 (sheet_instances
  (path ""
   (page "1")))
 (embedded_fonts no))
